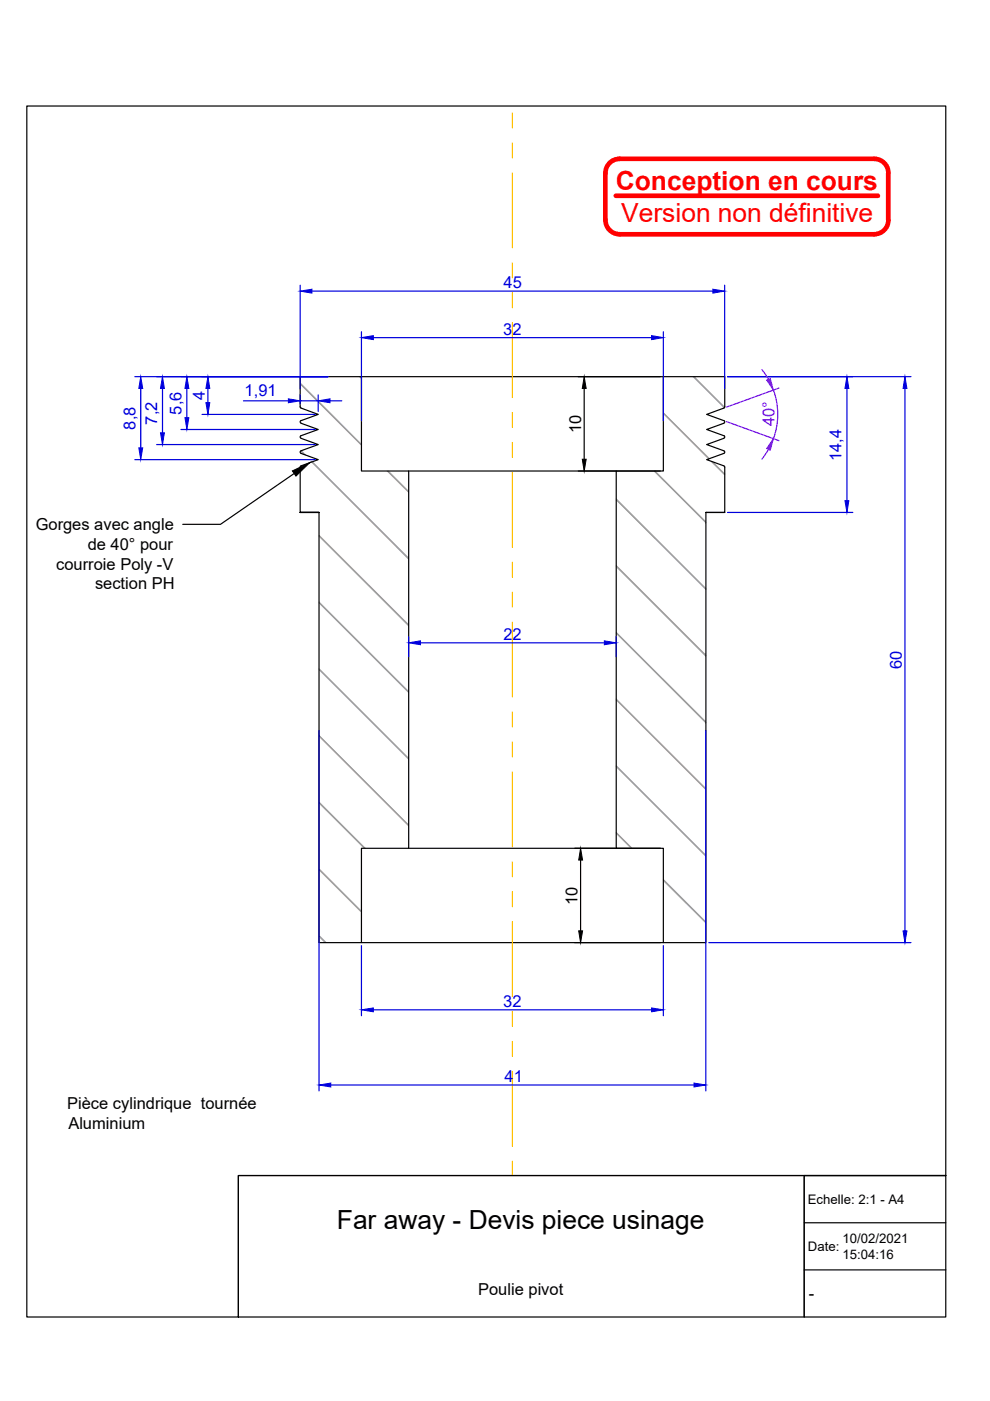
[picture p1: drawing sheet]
<svg xmlns="http://www.w3.org/2000/svg" width="210mm" height="297mm" viewBox="0 0 210 297" stroke-linecap="round" stroke-linejoin="round" font-family="sans-serif">
<!-- layer: 03 Hachures -->
<g fill="none" stroke="#989898" stroke-width=".21">
<path d="M76.2 79.9l.4 .4M76.4 79.9l.2 .2M147 79.9l6.6 6.6M147.2 79.9l6.4 6.4M63.6 81.4l13 13M63.6 81.2l13 13M63.7 95.6l.8 .8M63.9 95.6l.9 .9M66.1 98l20.5 20.6M66.2 97.9l20.4 20.4M82.1 99.9l4.5 4.5M82.3 99.9l4.3 4.3"/>
<path d="M138.7 99.9l11 10.9M138.9 99.9l10.8 10.7M140.6 87.7l9.7 9.6M140.6 87.5l9.8 9.7M150.7 97.8l3 2.9M151.1 97.9l2.6 2.6M67.6 113.7l19 19M67.6 113.5l19 19M130.7 106l19 19M130.7 119.9l19 19M130.7 105.8l19 19M67.6 127.8l19 19"/>
<path d="M67.6 127.6l19 19M130.7 134.3l19 19M130.7 134.1l19 19M130.7 120.1l19 19M67.6 156.1l19 19M67.6 142l19 19M67.6 155.9l19 19M67.6 141.8l19 19M130.7 148.4l19 19M130.7 148.2l19 19M67.6 170.3l9.7 9.6M67.6 170.1l9.8 9.8"/>
<path d="M130.7 176.7l3.1 3.2M130.7 162.5l19 19M130.7 162.3l19 19.1M130.7 176.5l3.3 3.4M67.6 198.5l1.4 1.4M67.6 184.4l9 9M67.6 198.3l1.6 1.6M67.6 184.2l9 9M140.6 186.7l9.1 9M140.6 186.5l9.1 9"/>
</g>
<!-- layer: 0 -->
<g fill="none" stroke="#000" stroke-width=".25">
<path d="M76.6 79.9h64M63.8 86.5l-.2-.2v-6.4h13v20h10v80h-10v20h-9v-91.3h-4h4h-4v-9.5l.2-.3M63.8 89.2l-.2 .2 .2 .3M63.8 92.3l-.2 .3 .2 .3M63.8 95.6l-.2 .3 .2 .2M63.9 86.5l3.6 1.4-3.6 1.3M63.9 89.7l3.6 1.4-3.6 1.3M63.9 92.9l3.6 1.4-3.6 1.3M63.9 96.1l3.6 1.4-3.6 1.3M86.6 99.9h53.4M123.9 82.4v15M153.5 86.5l-3.7 1.4 3.8 1.4-.1 .4-3.7 1.4 3.7 1.3"/>
<path d="M153.5 86.5l.2-.2v-6.4h-13.1v20h-9.9v80h9.9v20h9.1v-91.3M153.5 92.3l.2 .3-.2 .3-3.7 1.4 3.7 1.3 .1 .1v.3l-3.8 1.5 3.8 1.4 .1 9.7h-4h4M62.4 100.4l-15.6 10.8h-8.1M86.6 179.9h53.4M76.6 199.9h64M123.1 182.4v15"/>
</g>
<!-- layer: 01 Element de construction -->
<g fill="none" stroke="#ffbf00" stroke-width=".25">
<path d="M108.6 24v3.1M108.6 30.3v3.2M108.6 36.7v15.8M108.6 55.7v3.2M108.6 62.1v3.1M108.6 68.4v15.9M108.6 87.5v3.1M108.6 93.8v3.2M108.6 100.2v15.8M108.6 119.2v3.2M108.6 125.6v3.1M108.6 131.9v15.9"/>
<path d="M108.6 151v3.1M108.6 157.3v3.2M108.6 163.7v15.8M108.6 182.7v3.2M108.6 189.1v3.1M108.6 195.4v15.9M108.6 214.5v3.1M108.6 220.8v3.2M108.6 227.2v15.8M108.6 246.2v3.2M108.6 252.6v3.1M108.6 258.9v15.9"/>
<path d="M108.6 278v1.2"/>
</g>
<!-- layer: 99 Cartouche -->
<path d="M5.7 22.5h194.8v226.7h-150v30h-44.8zM50.5 249.2h150v30h-150zM170.5 249.2v30v-30h30M170.5 259.2h30M170.5 269.2h30" fill="none" stroke="#000" stroke-width=".25"/>
<path d="M128.3 36.7v10M128.4 36.7a2.99 2.99 0 0 1 3-3h54a2.99 2.99 0 0 1 3 3l-.1 10M128.4 46.7a3 3 0 0 0 3 3h54a2.99 2.99 0 0 0 3-3M130.6 41.5h55.5" fill="none" stroke="#f00" stroke-width=".99"/>
<!-- layer: 02 Cotation de position -->
<g fill="none" stroke="#00d" stroke-width=".25">
<path d="M28.6 79.9h40.9M63.6 60.5v21.9M66.1 61.7h85M76.6 70.3v18.9M79.2 71.6h58.9M140.6 70.3v18.9M153.6 60.5v21.9M154.3 79.9h38.8M28.6 97.5h38.2M29.8 82.4v12.6M33.2 94.3h33.6M34.5 82.4v9.4"/>
<path d="M38.4 91.1h28.4M39.6 82.4v6.2M42.8 87.9h24M44.1 82.4v3M51.6 85h9.5M63.6 83.7v1.9M63.6 85h3.9M67.5 83.7v3.5M70 85h2.5M179.6 82.4v23.8M191.9 82.4v115M154.3 108.6h26.5"/>
<path d="M86.6 135v4.2M89.1 136.3h39M130.6 135v4.2M67.6 154.9v76.4M149.6 154.9v76.4M150.3 199.9h42.8M76.6 200.5v14.8M79.2 214.1h58.9M140.6 200.5v14.8M70.1 230h77"/>
</g>
<g fill="#00d" stroke="#00d" stroke-width=".21">
<path d="M44.1 79.9l.4 2.5h-.8z"/>
<path d="M43.7 85.4h.8l-.4 2.5z"/>
<path d="M39.6 79.9l.4 2.5h-.8z"/>
<path d="M39.2 88.6h.8l-.4 2.5z"/>
<path d="M34.5 79.9l.4 2.5h-.9z"/>
<path d="M34 91.8h.9l-.4 2.5z"/>
<path d="M29.8 79.9l.5 2.5h-.9z"/>
<path d="M29.4 95h.9l-.5 2.5z"/>
<path d="M179.6 79.9l.4 2.5h-.9z"/>
<path d="M179.1 106.2h.9l-.4 2.4z"/>
<path d="M147.1 229.6l2.5 .4-2.5 .5z"/>
<path d="M67.6 230l2.5-.4v.9z"/>
<path d="M151.1 61.3l2.5 .4-2.5 .4z"/>
<path d="M63.6 61.7l2.5-.4v.8z"/>
<path d="M138.1 71.2l2.5 .4-2.5 .4z"/>
<path d="M76.6 71.6l2.6-.4v.8z"/>
<path d="M128.1 135.9l2.5 .4-2.5 .4z"/>
<path d="M86.6 136.3l2.5-.4v.8z"/>
<path d="M138.1 213.7l2.5 .4-2.5 .4z"/>
<path d="M76.6 214.1l2.6-.4v.8z"/>
<path d="M191.9 79.9l.4 2.5h-.8z"/>
<path d="M191.5 197.4h.8l-.4 2.5z"/>
<path d="M67.5 85l2.5-.4v.8z"/>
<path d="M61.1 84.6l2.5 .4-2.5 .4z"/>
</g>
<path d="M161.5 78.4l1.4 2M154 89.4l11.2 4M162.9 95.3l-1.4 2M164 82.7a15.1 15.1 0 0 1 0 10.3M165.2 82.3l-11.2 4" fill="none" stroke="#7f00ff" stroke-width=".25"/>
<g fill="#7f00ff" stroke="#7f00ff" stroke-width=".21">
<path d="M164 93l-.7 2.5-.7-.4z"/>
<path d="M162.6 80.6l.7-.3 .7 2.4z"/>
</g>
<!-- layer: 0 -->
<path d="M62 99.8l3.7-1.7-2.9 2.8zM123.9 79.9l.4 2.5h-.8zM123.5 97.4h.8l-.4 2.5zM123.1 179.9l.4 2.5h-.8zM122.7 197.4h.8l-.4 2.5z" fill="#000" stroke="#000" stroke-width=".21"/>
<g font-size="5.6" fill="#f00">
<text x="130.6" y="40.3">Conception en cours</text>
<text x="131.7" y="47.1">Version non définitive</text>
</g>
<text font-size="5.6" x="71.4" y="260.6">Far away - Devis piece usinage</text>
<g font-size="3.5" fill="#00d">
<text x="106.8" y="61.1">45</text>
<text x="106.7" y="70.9">32</text>
<text x="51.9" y="83.9">1,91</text>
<text x="38.5" y="87.9" transform="rotate(-90 38.5 87.9)">5,6</text>
<text x="43.4" y="84.8" transform="rotate(-90 43.4 84.8)">4</text>
<text x="28.7" y="91.1" transform="rotate(-90 28.7 91.1)">8,8</text>
<text x="33.3" y="90" transform="rotate(-90 33.3 90)">7,2</text>
<text x="178.4" y="97.8" transform="rotate(-90 178.4 97.8)">14,4</text>
<text x="106.7" y="135.7">22</text>
<text x="191.2" y="141.8" transform="rotate(-90 191.2 141.8)">60</text>
<text x="106.7" y="213.4">32</text>
<text x="107" y="229.4">41</text>
</g>
<g font-size="3.5">
<text x="123.2" y="91.9" transform="rotate(-90 123.2 91.9)">10</text>
<text x="7.6" y="112.4">Gorges avec angle</text>
<text x="18.6" y="116.6">de 40° pour</text>
<text x="11.9" y="120.8">courroie Poly -V</text>
<text x="20.1" y="124.9">section PH</text>
<text x="122.4" y="191.9" transform="rotate(-90 122.4 191.9)">10</text>
<text x="14.2" y="235.2">Pièce cylindrique tournée</text>
<text x="14.5" y="239.4">Aluminium</text>
<text x="101.4" y="274.6">Poulie pivot</text>
<text x="171.5" y="275.5">-</text>
</g>
<text font-size="3.5" fill="#7f00ff" x="164.2" y="90.4" transform="rotate(-90 164.2 90.4)">40°</text>
<g font-size="2.8">
<text x="171.3" y="255.2">Echelle: 2:1 - A4</text>
<text x="178.6" y="263.6">10/02/2021</text>
<text x="171.3" y="265.2">Date:</text>
<text x="178.6" y="266.9">15:04:16</text>
</g>
</svg>
